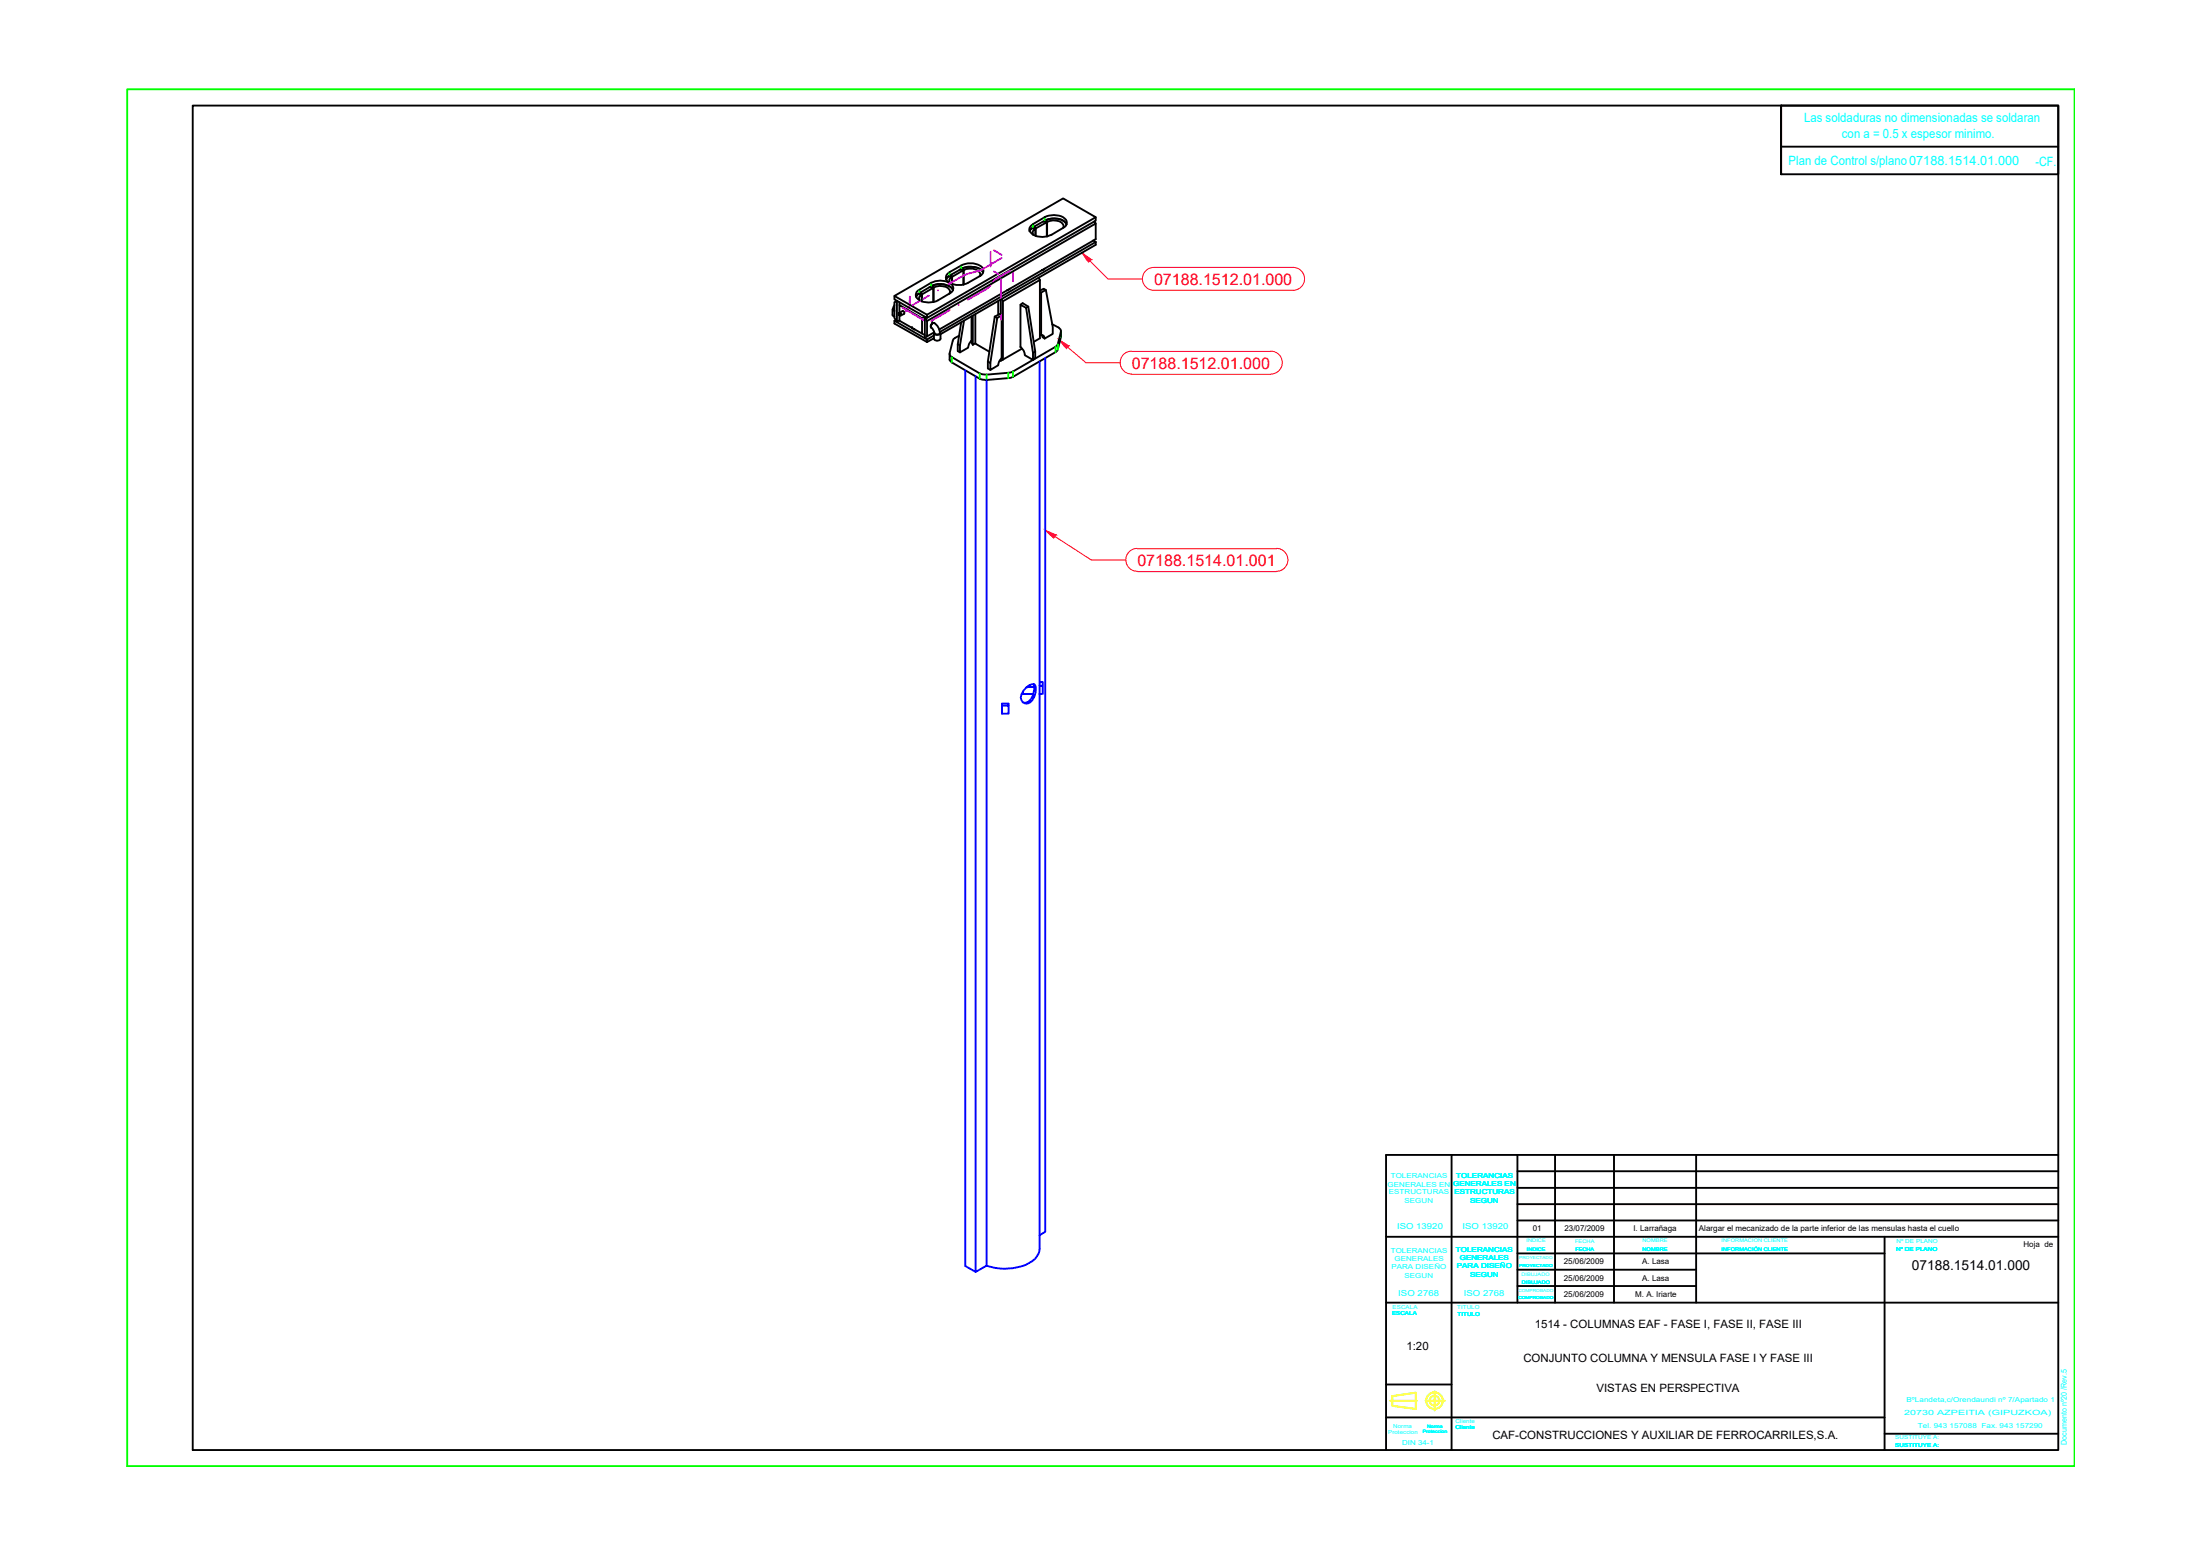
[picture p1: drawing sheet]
<svg xmlns="http://www.w3.org/2000/svg" width="297mm" height="210mm" viewBox="0 0 297 210" stroke-linecap="round" stroke-linejoin="round" font-family="sans-serif">
<!-- layer: Default -->
<g fill="none" stroke="#f00" stroke-width=".14">
<path d="M146.1 34.1l3.5 3.6h4.6M174.6 36.1a1.55 1.55 0 0 1 1.5 1.5 1.55 1.55 0 0 1-1.5 1.6M174.6 36.1h-18.8a1.55 1.55 0 0 0-1.6 1.5 1.55 1.55 0 0 0 1.6 1.6h18.8M143 45.9l3.6 3.1h4.7M152.8 47.4a1.55 1.55 0 0 0-1.6 1.5 1.55 1.55 0 0 0 1.6 1.6M152.8 50.5h18.8M152.8 47.4h18.8M171.6 47.4a1.55 1.55 0 0 1 1.5 1.5 1.55 1.55 0 0 1-1.5 1.6M141.1 71.6l6.2 4h4.7M153.6 74a1.55 1.55 0 0 0-1.6 1.6 1.55 1.55 0 0 0 1.6 1.5M153.6 77.2h18.8M153.6 74.1h18.8"/>
<path d="M172.3 74a1.55 1.55 0 0 1 1.6 1.6 1.55 1.55 0 0 1-1.6 1.5"/>
</g>
<g fill="#f00" stroke="#f00" stroke-width=".14">
<path d="M143 45.9l1.3 .8h-.6zM143.7 46.7l.3 .4 .3-.4z"/>
<path d="M146.1 34.1l1.2 .9h-.6zM146.7 35l.3 .4 .3-.4z"/>
<path d="M141.1 71.6l1.5 .6h-.8zM141.8 72.2l.5 .4 .3-.4z"/>
</g>
<!-- layer: 07188.1512.02.01 -->
<path d="M125.4 39.9l-2.2 1.3M134.2 33.8l1 .6M135.2 34.8l-2.5 1.6-.7 .2a9.8 9.8 0 0 0-4.1 1.9M136.3 36.6a5.5 5.5 0 0 0-2.7 2l-.4 .4-2.5 1.5M136.8 36.8v1.2M121.9 41.6l3 1.7M122.8 40.6a1.21 1.21 0 0 1-.5 1.4M122.8 40v.9M128.3 41.9l-2.6 1.4" fill="none" stroke="#f0f" stroke-width=".25"/>
<!-- layer: 1080.0006 -->
<path d="M120.5 41.7v.8l.3 .2M120.6 41.6v.2l.2 .2M126.1 44.9v.8l.1 .2 .3 .1 .4-.1 .1-.2v-.8M126.1 44.8v.1a.51 .51 0 0 0 .9 0l-.1-.1" fill="none" stroke="#000" stroke-width=".25"/>
<!-- layer: 07188.1512.02.00 -->
<g fill="none" stroke="#000" stroke-width=".25">
<path d="M124.4 39.7h-.4l-.3 .3M125.9 38.8v-.2a2.47 2.47 0 0 1 2.7 .3l.1 .2M125.9 38.6l.2 .2M128.2 39.7a.64 .64 0 0 0-.5-1 2.09 2.09 0 0 0-1.6 .1v2M128.3 38.2a.56 .56 0 0 1 .2-.8v.9M128.5 37.4l-.5-.1-.3 .4M130 36.5v-.3a2.73 2.73 0 0 1 2.6 .4l.1 .2M130 36.2l.1 .3M132.3 37.3a.64 .64 0 0 0-.5-.9 2.09 2.09 0 0 0-1.7 .1v1.9M139.5 31.7l-.1-.4 .4-.4v.9M139.8 30.9l-.5-.1-.3 .4M141.3 30v-.3a2.16 2.16 0 0 1 2.7 .6"/>
<path d="M141.3 29.7l.1 .3M143.5 30.8a.67 .67 0 0 0-.5-.9 2.09 2.09 0 0 0-1.6 .1v1.9M147.6 32.5l.3 .2M147.8 29.9l.1 .3M147.9 32.7l-21 12.1M147.9 32.7v.3l-20.9 12.1M120.8 43.3v.4l4.4 2.5M120.9 43.2l-.1 .1 4.4 2.5 .9-.5M121.1 40.6v2.8l.3-.1M121.1 40.6l-.3 .2v2.1l.3 .5M121.1 40.6h.1M121.4 42.2v-1l3.1 1.8"/>
<path d="M121.4 42.5v.8l3.1 1.7v-2l.4-.3M121.4 40.8v.4M123.1 44.3h.1M123.1 44.3l.3 .2M123.4 44.4h.1M124.1 40.5a.58 .58 0 0 1 .3-.8v1M124.5 45l.4 .2M124.9 42.8l.3 .5v2.1l-.3 .2zM125.2 43.3l22.7-13.1v2.1l-21.1 12.2M125.2 45.8v.4M125.7 44h.1M125.9 43.6h.1"/>
<path d="M126.1 45.7l-.9 .5M126.1 44.9l-.9 .5M126.2 43.6h-.2l-.2 .2-.1 .3 .1 .2"/>
</g>
<!-- layer: 07188.1512.02.01 -->
<g fill="none" stroke="#000" stroke-width=".25">
<path d="M120.8 39.9l22.7-13.1 4.4 2.5-22.7 13.2zM123.8 39.4l1.9-1.2a2.59 2.59 0 0 1 2.9 .3 .75 .75 0 0 1-.4 1.1l-1.6 .9a2.59 2.59 0 0 1-2.8-.3 .7 .7 0 0 1 0-.8zM124.4 39.7v-.3l.1 .3M125.5 38.8h.5M127.8 37.1l.4-.4 1.6-.9a2.49 2.49 0 0 1 2.9 .3 .79 .79 0 0 1-.4 1.2l-1.6 .9a2.49 2.49 0 0 1-2.9-.3 .7 .7 0 0 1 0-.8zM128.4 37.4v-.3l.2 .3M128.6 38.3v-.9l1.5-.9v1.9M128.7 39.1a2.33 2.33 0 0 0-3-.5l-1.6 1-.4 .4M129.6 36.4l.5 .1M132.7 36.8a2.15 2.15 0 0 0-2.5-.7 4.4 4.4 0 0 0-2.5 1.6M136 39.1h.1M136.3 39l-.3 .2"/>
<path d="M139.1 30.6l1.9-1.3a2.59 2.59 0 0 1 2.9 .4 .75 .75 0 0 1-.4 1.1l-1.5 .9a2.56 2.56 0 0 1-2.7-.2 .62 .62 0 0 1-.2-.9zM139.7 30.8v-.2l.1 .2M139.8 31.8v-1l1.5-.8v1.9M140.7 36.4h.1M140.9 29.9l.4 .1M141 36.3l-.3 .2M144 30.3a1.92 1.92 0 0 0-2.2-.8 6.2 6.2 0 0 0-2.6 1.4l-.2 .3M147.9 29.3v.5l-22.7 13.1-4.4-2.5v-.5M124.5 40.7v-1l1.5-.9v2M125.2 42.5v.4M125.9 43.6h.1"/>
</g>
<path d="M124.1 39.1v.5M125.7 38.2v.4M128.2 36.7v.5M129.8 35.8v.5M139.5 30.3v.4M141 29.3v.5" fill="none" stroke="#0f0" stroke-width=".25"/>
<!-- layer: 0160.0301 -->
<path d="M120.8 41.2l-.2 .5 .2 .2M125.7 44.2l.2 .2 .2 .5M126.1 43.6a1.33 1.33 0 0 1 .7 1.5h-.5l-.1-.2M126.1 43.6a.46 .46 0 0 0-.4 .6h.1" fill="none" stroke="#000" stroke-width=".25"/>
<!-- layer: 0205.0301 -->
<path d="M125.9 43.7h.1" fill="none" stroke="#000" stroke-width=".25"/>
<!-- layer: 1080.0002 -->
<path d="M121.4 42.3v-.1l.2 .1 .1 .2-.2 .1M121.4 42.2l.5-.2 .2 .1v.3l-.4 .2" fill="none" stroke="#000" stroke-width=".25"/>
<!-- layer: 07188.1512.02.01 -->
<g fill="#f0f" stroke="#f0f" stroke-width=".14">
<path d="M129.4 41.1l.1 .1-.1 .1z"/>
<circle cx="126.6" cy="39.2" r=".07"/>
</g>
<!-- layer: 1075.0002 -->
<path d="M121.4 42.3l.2 .1-.1 .2" fill="none" stroke="#0f0" stroke-width=".25"/>
<g fill="none" stroke="#000" stroke-width=".25">
<path d="M121.3 42.5h.1M121.4 42.4h.1M121.4 42.5l.1 .1M121.4 42.4v.1M121.4 42.3v-.1l.2 .2M121.4 42.3l.2 .1h-.1M121.4 42.3v.1M121.5 42.6h.1M121.5 42.4h.1M121.6 42.5h.1M121.6 42.5v-.1l-.1 .2M121.6 42.5l-.1 .1"/>
<path d="M121.6 42.3l.1 .2-.2 .1"/>
</g>
<!-- layer: 07188.1512.01.00 -->
<path d="M133.8 34v2" fill="none" stroke="#f0f" stroke-width=".25"/>
<!-- layer: 07188.1513.01.01 -->
<g fill="none" stroke="#000" stroke-width=".25">
<path d="M140.4 39.2l.5-.2 .3 .1-.8 .4M140.6 39.5v5.7h-.2M141.2 39.1l.9 5v1l-1.1 .6a.39 .39 0 0 0-.4-.5M129.3 46.5l.3 .1M129.8 43.5l-.5 3v.9l.3 .2M131.2 42.7v3.3a1.44 1.44 0 0 0-.5 .9l-1.1 .7v-1l.6-3.3M133.4 48.8l.3 .2M134.3 42.7l-.9 6.1v.9l.3 .2M134.3 42.7l.6-.3h.3v5.9a1.44 1.44 0 0 0-.4 1l-1.1 .6v-.9l.9-6.1M134.3 42.7l.3 .2M135.2 42.4h.1M135.2 42.6l-.6 .3"/>
<path d="M140.7 45.2v.3l.3 .2"/>
</g>
<!-- layer: 07188.1513.01.00 -->
<g fill="none" stroke="#000" stroke-width=".25">
<path d="M140.2 37.5l.2 .3M131.1 46.1l.2 .5M131.3 42.6v4l.4-.3M131.7 42.4v4l1.9 1.1M134.8 40.6v1.9M135.1 40.5v1.9M135.1 48.5v.2l.3-.2M135.2 40.4l.2 .3M135.4 40.7l5-2.9v7.9l-.8 .4M135.4 40.7v7.8M137.8 41.1l.7 .5 1 6.1v.9l-1.1-.7a1.36 1.36 0 0 0-.6-1.1zM137.8 41.1l.3-.2 .7 .5 1 6v1l-.3 .2"/>
<path d="M138 47.1l-2.6 1.4M138.8 41.4l-.3 .2M139.8 47.4l-.3 .3M142.1 43.8l.8 .4a.52 .52 0 0 1 .3 .6l-.5 1.8-5.9 3.6-.7 .1-2.9 .3-.9-.2-3.8-2.2-.2-.3-.1-.2 .5-1.9 .8-.5M143.2 44.7v.8l-.5 1.9-6.2 3.6-3.3 .3-.7-.1-4-2.3-.3-.3v-.8"/>
</g>
<path d="M128.5 48.2v.7M132.3 50.4v.7M133.2 50.6v.7M136.1 50.3v.7M136.8 50.2v.7M142.5 46.8v.7M142.8 46.5v.7M143.2 44.8v.7" fill="none" stroke="#0f0" stroke-width=".25"/>
<path d="M134.2 36.6l.6 .4M135.2 37.7v5.5" fill="none" stroke="#f0f" stroke-width=".25"/>
<!-- layer: 07188.1514.01.00 -->
<g fill="none" stroke="#00f" stroke-width=".25">
<path d="M130.3 50v120.9l1.4 .8 1.5-.9a7.4 7.4 0 0 0 6.1-.5 2.34 2.34 0 0 0 1.1-1.7v-74.9M131.7 50.8v120.9M133.2 51.3v119.5M140.4 48.8v44.9M141.1 48.3v118l-.7 .4M135.3 95.2h.9v1.1h-.9v-1.3h.9v.2M138.1 93.3v.4h1.4M138.6 92.8l.4-.3a.5 .5 0 0 1 .7-.1 .5 .5 0 0 1 .2 .6 1.73 1.73 0 0 1-1.3 2 .88 .88 0 0 1-.6-1.3zM138.8 92.7h.8M138.8 92.7l-.2 .1M138.8 92.7h.1M139.6 92.4a2.33 2.33 0 0 1-.9 2.4h-.6"/>
<path d="M140.4 92.1h.4v.5M140.4 92.6h.4v1.1h-.4"/>
</g>
<!-- layer: Default -->
<path d="M17.2 12.1h262.9v185.8h-262.9zM17.2 197.9h262.9" fill="none" stroke="#0f0" stroke-width=".25"/>
<g fill="none" stroke="#000" stroke-width=".25">
<path d="M26 14.3h251.9v181.4h-251.9zM240.5 14.3h37.4v9.2h-37.4v-9.2v9.2M240.5 19.8h37.4M196 155.9v39.8M204.9 158.1h73M204.9 155.9v19.9M210 155.9v19.9M217.9 155.9v19.9M229 155.9v19.9M277.9 155.9h-90.8v39.8M187.1 175.8h90.8M187.1 166.9h90.8"/>
<path d="M204.9 160.3h73M204.9 164.7h73M204.9 162.5h73M204.9 169.2h49.6M204.9 171.4h24.1M204.9 173.6h24.1M254.5 166.9v28.8M187.1 186.9h8.9M187.1 191.3h67.4M254.5 193.5h23.4"/>
</g>
<g fill="none" stroke="#ff0" stroke-width=".25">
<path d="M187.7 189.1h3.6M188 188.5l3.2-.5v2.2l-3.2-.4zM192.5 189.1h2.6M193.7 187.8v2.6"/>
<circle cx="193.7" cy="189.1" r="1.12"/>
<circle cx="193.7" cy="189.1" r=".66"/>
</g>
<g font-size="2.2" fill="#f00">
<text x="155.8" y="38.4">07188.1512.01.000</text>
<text x="152.8" y="49.8">07188.1512.01.000</text>
<text x="153.6" y="76.4">07188.1514.01.001</text>
</g>
<text font-size="1.9" x="258.1" y="171.4">07188.1514.01.000</text>
<g font-size="1.7" fill="#0ff">
<text x="243.6" y="16.5">Las soldaduras no dimensionadas se soldaran</text>
<text x="241.5" y="22.2">Plan de Control s/plano07188.1514.01.000</text>
<text x="248.7" y="18.6">con a = 0.5 x espesor minimo.</text>
<text x="274.8" y="22.4">-CF.</text>
</g>
<g font-size="1.5">
<text x="207.2" y="179.3">1514 - COLUMNAS EAF - FASE I, FASE II, FASE III</text>
<text x="189.9" y="182.3">1:20</text>
<text x="205.7" y="183.8">CONJUNTO COLUMNA Y MENSULA FASE I Y FASE III</text>
<text x="215.5" y="187.9">VISTAS EN PERSPECTIVA</text>
<text x="201.5" y="194.2">CAF-CONSTRUCCIONES Y AUXILIAR DE FERROCARRILES,S.A.</text>
</g>
<g font-size="1.1" fill="#0ff">
<text x="188.6" y="165.8">ISO 13920</text>
<text x="197.5" y="165.8">ISO 13920</text>
<text x="188.8" y="174.9">ISO 2768</text>
<text x="197.6" y="174.9">ISO 2768</text>
<text x="279" y="195" transform="rotate(-90 279 195)">Documento nº20 /Rev.5</text>
</g>
<g font-size="1.1">
<text x="207" y="166.2">01</text>
<text x="211.2" y="166.2">23/07/2009</text>
<text x="220.5" y="166.2">I. Larrañaga</text>
<text x="229.4" y="166.2">Alargar el mecanizado de la parte inferior de las mensulas hasta el cuello</text>
<text x="211.1" y="170.6">25/06/2009</text>
<text x="211.1" y="172.9">25/06/2009</text>
<text x="221.7" y="170.7">A. Lasa</text>
<text x="221.7" y="172.9">A. Lasa</text>
<text x="273.2" y="168.3">Hoja de</text>
<text x="211.1" y="175.1">25/06/2009</text>
<text x="220.8" y="175.1">M. A. Iriarte</text>
</g>
<text font-size="1" fill="#0ff" x="257.1" y="191">20730 AZPEITIA (GIPUZKOA)</text>
<g font-size=".9" fill="#0ff">
<text x="187.4" y="160.2">GENERALES EN</text>
<text x="187.5" y="161.2">ESTRUCTURAS</text>
<text x="187.8" y="159.1">TOLERANCIAS</text>
<text x="196.2" y="160.1">GENERALES EN</text>
<text x="196.4" y="161.2">ESTRUCTURAS</text>
<text x="196.6" y="159.1">TOLERANCIAS</text>
<text x="189.6" y="162.3">SEGUN</text>
<text x="198.5" y="162.3">SEGUN</text>
<text x="187.8" y="169.1">TOLERANCIAS</text>
<text x="187.9" y="171.4">PARA DISEÑO</text>
<text x="188.3" y="170.3">GENERALES</text>
<text x="189.6" y="172.5">SEGUN</text>
<text x="196.6" y="169.1">TOLERANCIAS</text>
<text x="196.7" y="171.2">PARA DISEÑO</text>
<text x="197.1" y="170.1">GENERALES</text>
<text x="198.5" y="172.3">SEGUN</text>
<text x="257.4" y="189.3">BºLandeta,c/Orendaundi nº 7/Apartado 1</text>
<text x="189.3" y="195">DIN 34-1</text>
<text x="258.9" y="192.8">Tel. 943 157088 Fax. 943 157290</text>
</g>
<g font-size=".7" fill="#0ff">
<text x="206.1" y="167.7">INDICE</text>
<text x="212.7" y="167.8">FECHA</text>
<text x="221.8" y="167.7">NOMBRE</text>
<text x="232.4" y="167.7">INFORMACIÓN CLIENTE</text>
<text x="256.1" y="167.8">Nº DE PLANO</text>
<text x="206.1" y="168.9">INDICE</text>
<text x="212.7" y="168.9">FECHA</text>
<text x="221.8" y="168.9">NOMBRE</text>
<text x="232.4" y="168.9">INFORMACIÓN CLIENTE</text>
<text x="256" y="168.9">Nº DE PLANO</text>
<text x="187.9" y="177.4">ESCALA</text>
<text x="188" y="176.7">ESCALA</text>
<text x="196.8" y="176.7">TITULO</text>
<text x="196.8" y="177.6">TITULO</text>
<text x="187.4" y="193.6">Proteccion</text>
<text x="188.1" y="192.7">Norma</text>
<text x="196.5" y="192.1">Cliente</text>
<text x="196.5" y="192.9">Cliente</text>
<text x="255.9" y="194.3">SUSTITUYE A:</text>
<text x="255.9" y="195.4">SUSTITUYE A:</text>
</g>
<g font-size=".6" fill="#0ff">
<text x="205.1" y="170">PROYECTADO</text>
<text x="205.1" y="171">PROYECTADO</text>
<text x="205.4" y="172.2">DIBUJADO</text>
<text x="205.5" y="173.3">DIBUJADO</text>
<text x="205" y="174.4">COMPROBADO</text>
<text x="205" y="175.3">COMPROBADO</text>
<text x="192.1" y="193.5">Proteccion</text>
<text x="192.7" y="192.7">Norma</text>
</g>
</svg>
